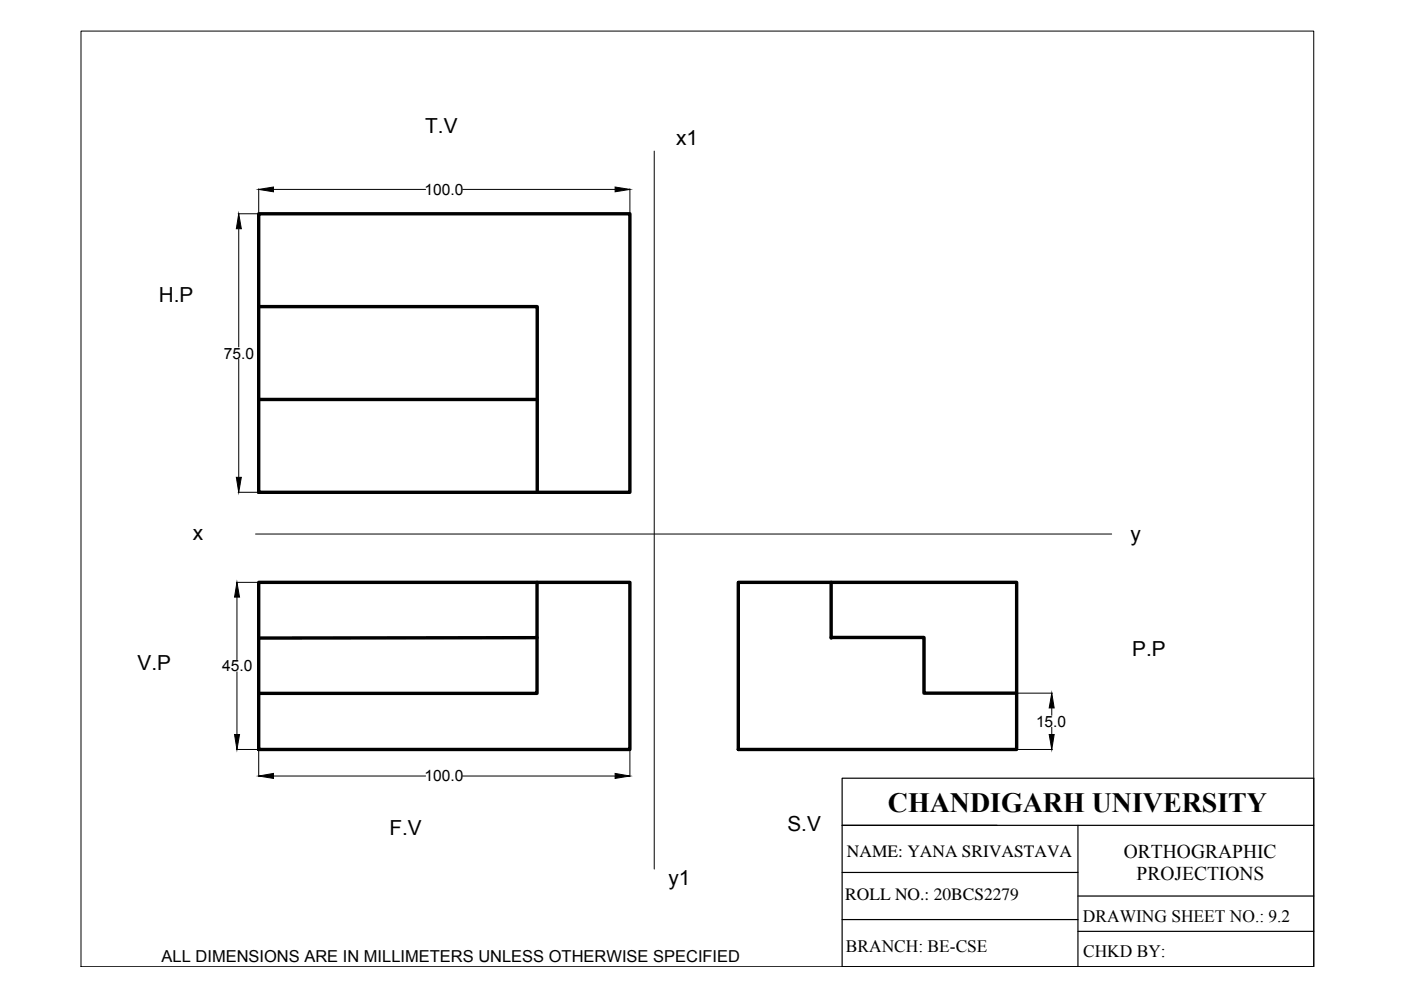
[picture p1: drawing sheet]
<svg xmlns="http://www.w3.org/2000/svg" width="297mm" height="210mm" viewBox="0 0 297 210" stroke-linecap="round" stroke-linejoin="round" font-family="sans-serif">
<!-- layer: thin continuous -->
<g fill="none" stroke="#000" stroke-width=".21">
<path d="M138.7 32v152.3M50.5 45.3h4.3M50.6 48.5v25.1M54.8 40v5.3M58 40.2h32.2M98.1 40.2h32.3M133.5 40v5.3M50.6 76.1v25.1M50.5 104.4h4.3M54.2 113.2h181.5M50.1 123.5h4.7M50.2 126.6v13.3"/>
<path d="M50.1 158.9h4.7M50.2 142.4v13.3M54.8 158.9v5.8M133.5 158.9v5.8M215.6 158.9h7.5M215.6 147h7.5M223 150.1v1.6M223 154.2v1.5M58 164.5h32.2M98.1 164.5h32.3"/>
</g>
<!-- layer: thick continuous -->
<path d="M54.8 45.3h78.7v59.1h-78.7zM54.8 65h59.1v39.4M54.8 84.7h59.1M54.8 123.5h78.7v35.4h-78.7zM113.9 123.5v11.7l-59.1 .1M113.9 135.2v11.8h-59.1M156.5 123.5h59v35.4h-59zM176.2 135.2h19.7v11.8h19.6M176.2 123.5v11.8" fill="none" stroke="#000" stroke-width=".72"/>
<path d="M54.8 123.5v11.8M156.5 123.5h19.7" fill="none" stroke="#000" stroke-width=".3"/>
<!-- layer: thin continuous -->
<path d="M54.8 40.2l3.2-.5v1zM130.4 39.7l3.1 .5-3.1 .5zM50.6 45.3l.6 3.2h-1.1zM50.1 101.2h1.1l-.6 3.2zM50.2 123.5l.6 3.1h-1.1zM49.7 155.7h1.1l-.6 3.2zM223 147l.5 3.1h-1.1zM222.4 155.7h1.1l-.5 3.2zM54.8 164.5l3.2-.5v1zM130.4 164l3.1 .5-3.1 .5z" fill="#000" stroke="#000" stroke-width=".21"/>
<!-- layer: thick continuous -->
<g fill="#000" stroke="#000" stroke-width=".21">
<circle cx="133.5" cy="123.5" r=".12"/>
<circle cx="156.5" cy="123.5" r=".12"/>
<circle cx="133.5" cy="158.9" r=".12"/>
</g>
<path d="M17.2 6.6h261.3v198.4h-261.3z" fill="none" stroke="#000" stroke-width=".21"/>
<!-- layer: 0 -->
<path d="M178.5 165h100v40h-100zM178.5 175h100M228.5 175v30M178.5 195h50M178.5 185h50M228.5 190h50M228.5 197.5h50" fill="none" stroke="#000" stroke-width=".25"/>
<text font-size="5.9" x="188.2" y="172.2">CHANDIGARH UNIVERSITY</text>
<g font-size="4.4">
<text x="90.2" y="28.1">T.V</text>
<text x="143.3" y="30.8">x1</text>
<text x="33.7" y="64">H.P</text>
<text x="40.9" y="114.5">x</text>
<text x="239.7" y="114.8">y</text>
<text x="29.2" y="142.1">V.P</text>
<text x="240.1" y="139">P.P</text>
<text x="82.6" y="177">F.V</text>
<text x="166.9" y="176.1">S.V</text>
<text x="141.7" y="187.6">y1</text>
</g>
<g font-size="4.1">
<text x="238.3" y="182">ORTHOGRAPHIC</text>
<text x="241" y="186.6">PROJECTIONS</text>
</g>
<g font-size="3.7">
<text x="179.6" y="181.7">NAME: YANA SRIVASTAVA</text>
<text x="179.2" y="190.9">ROLL NO.: 20BCS2279</text>
<text x="229.6" y="195.4">DRAWING SHEET NO.: 9.2</text>
<text x="179.4" y="201.8">BRANCH: BE-CSE</text>
<text x="229.6" y="202.8">CHKD BY:</text>
</g>
<text font-size="3.5" x="34.3" y="203.9">ALL DIMENSIONS ARE IN MILLIMETERS UNLESS OTHERWISE SPECIFIED</text>
<g font-size="3.3">
<text x="90" y="41.3">100.0</text>
<text x="47.4" y="76">75.0</text>
<text x="47.1" y="142.4">45.0</text>
<text x="219.7" y="154.1">15.0</text>
<text x="90" y="165.7">100.0</text>
</g>
</svg>
